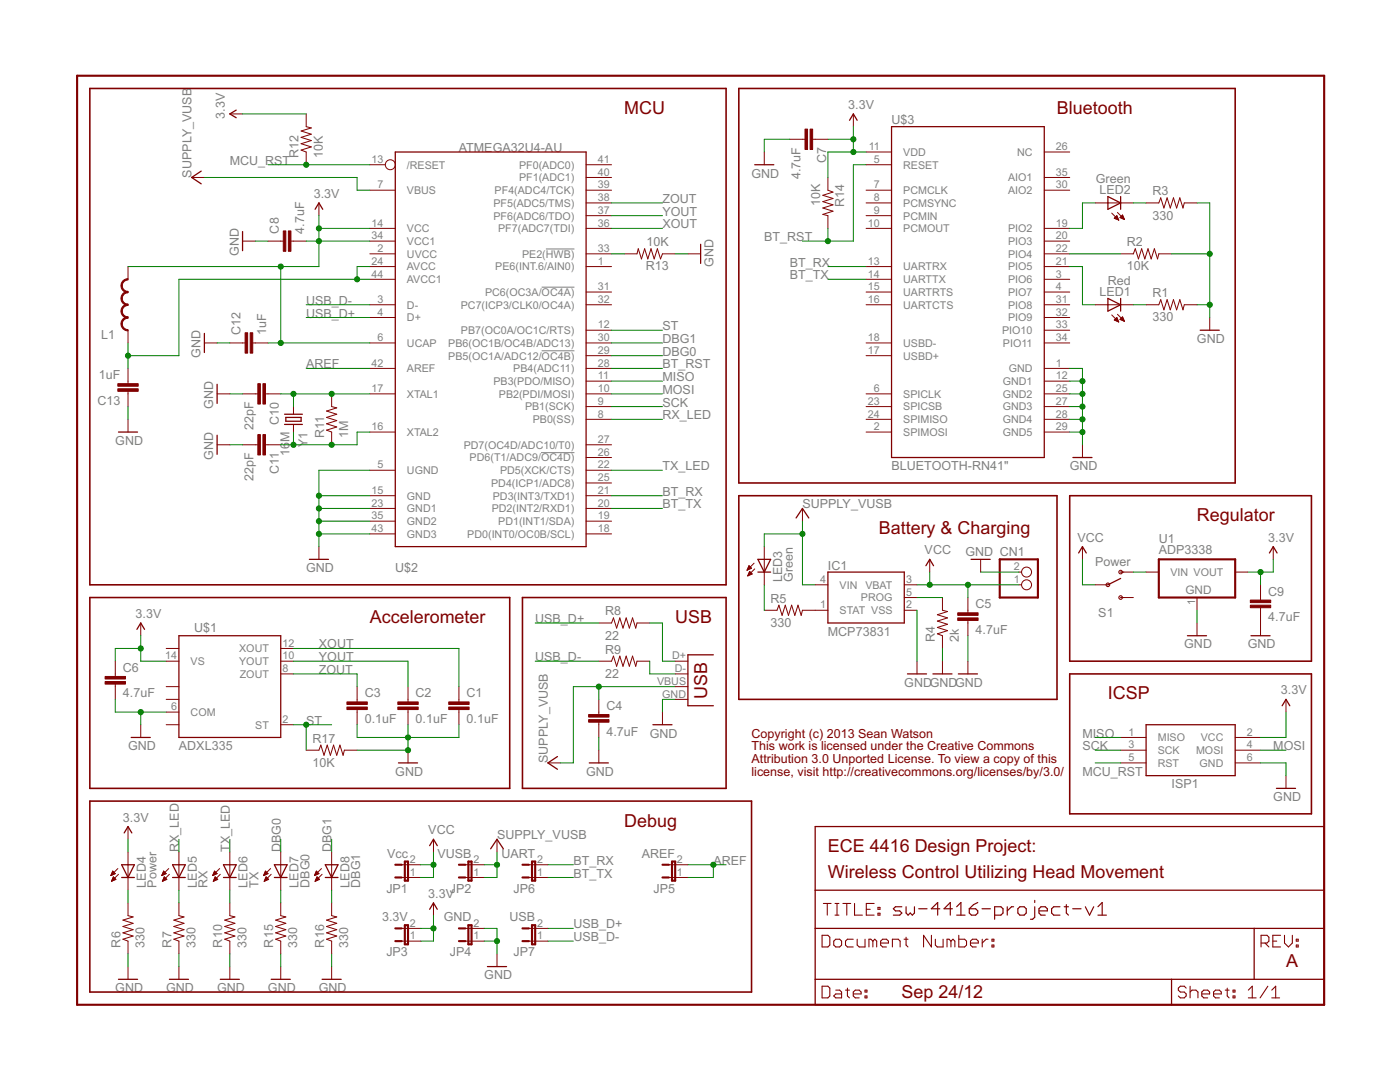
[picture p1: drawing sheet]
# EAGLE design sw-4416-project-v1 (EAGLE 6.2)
ECE 4416 Design Project: Wireless Control Utilizing Head Movement
FRAME1 (FRAME-LETTER): LAST_DATE_TIME: Sep 20/12

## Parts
C1  0.1uF  CAP0603-CAP  [0603-CAP]
C2  0.1uF  CAP0603-CAP  [0603-CAP]
C3  0.1uF  CAP0603-CAP  [0603-CAP]
C4  4.7uF  CAP0603-CAP  [0603-CAP]
C5  4.7uF  CAP0603-CAP  [0603-CAP]
C6  4.7uF  CAP0603-CAP  [0603-CAP]
C7  4.7uF  CAP0603-CAP  [0603-CAP]
C8  4.7uF  CAP0603-CAP  [0603-CAP]
C9  4.7uF  CAP0603-CAP  [0603-CAP]
C10  22pF  CAP0603-CAP  [0603-CAP]
C11  22pF  CAP0603-CAP  [0603-CAP]
C12  1uF  CAP0603-CAP  [0603-CAP]
C13  1uF  CAP0603-CAP  [0603-CAP]
CN1  JST_2PIN-SMT-RA  [JST-PH-2-SMT-RA]
IC1  MCP73831  [SOT23-5]
ISP1  AVRISP-6  [AVRISP]
JP1  Vcc  JUMPER-2PTH  [1X02]
JP2  VUSB  JUMPER-2PTH  [1X02]
JP3  3.3V  JUMPER-2PTH  [1X02]
JP4  GND  JUMPER-2PTH  [1X02]
JP5  AREF  JUMPER-2PTH  [1X02]
JP6  UART  JUMPER-2PTH  [1X02]
JP7  USB  JUMPER-2PTH  [1X02]
L1  INDUCTOR0805  [0805]
LED1  Red  LED0603  [LED-0603]
LED2  Green  LED0603  [LED-0603]
LED3  Green  LED0603  [LED-0603]
LED4  Power  LED0603  [LED-0603]
LED5  RX  LED0603  [LED-0603]
LED6  TX  LED0603  [LED-0603]
LED7  DBG0  LED0603  [LED-0603]
LED8  DBG1  LED0603  [LED-0603]
R1  330  RESISTOR0603-RES  [0603-RES]
R2  10K  RESISTOR0603-RES  [0603-RES]
R3  330  RESISTOR0603-RES  [0603-RES]
R4  2k  RESISTOR0603-RES  [0603-RES]
R5  330  RESISTOR0603-RES  [0603-RES]
R6  330  RESISTOR0603-RES  [0603-RES]
R7  330  RESISTOR0603-RES  [0603-RES]
R8  22  RESISTOR0603-RES  [0603-RES]
R9  22  RESISTOR0603-RES  [0603-RES]
R10  330  RESISTOR0603-RES  [0603-RES]
R11  1M  RESISTOR0603-RES  [0603-RES]
R12  10K  RESISTOR0603-RES  [0603-RES]
R13  10K  RESISTOR0603-RES  [0603-RES]
R14  10K  RESISTOR0603-RES  [0603-RES]
R15  330  RESISTOR0603-RES  [0603-RES]
R16  330  RESISTOR0603-RES  [0603-RES]
R17  10K  RESISTOR0603-RES  [0603-RES]
S1  Power  SWITCH-SPST-SMD-A  [SWITCH-SPST-SMD-A]
U1  ADP3338  VREG_3PINS-SOT-223  [SOT-223]
U$1  ADXL335  [LFCSP-16]
U$2  ATMEGA32U4-AU  [TQFP44]
U$3  BLUETOOTH-RN41"  [RN41]
X1  USB-MICROB  [USB-MICROB]
Y1  16M  CRYSTALHC49US  [HC49US]

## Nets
3.3V: C6.1 C7.1 C8.2 C9.1 C12.2 ISP1.2(VCC) JP3.1 JP3.2 L1.2 LED4.A R12.2 R14.1 U1.2(VOUT) U$1.14(VS) U$2.6(UCAP) U$2.14(VCC) U$2.34(VCC1) U$3.11(VDD)
AREF: JP5.1 JP5.2 U$2.42(AREF)
BT_RST: R14.2 U$2.28(PB4(ADC11)) U$3.5(RESET)
BT_RX: JP6.2 U$2.21(PD3(INT3/TXD1)) U$3.13(UARTRX)
BT_TX: JP6.1 U$2.20(PD2(INT2/RXD1)) U$3.14(UARTTX)
DBG0: LED7.A U$2.29(PB5(OC1A/ADC12/!OC4B))
DBG1: LED8.A U$2.30(PB6(OC1B/OC4B/ADC13))
GND: C1.2 C2.2 C3.2 C4.2 C5.2 C6.2 C7.2 C8.1 C9.2 C10.2 C11.2 C12.1 C13.1 CN1.2 IC1.2(VSS) ISP1.6(GND) JP4.1 JP4.2 R1.2 R2.2 R3.2 R4.1 R6.1 R7.1 R10.1 R13.1 R15.1 R16.1 R17.2 U1.1(GND) U$1.6(COM) U$2.5(UGND) U$2.15(GND) U$2.23(GND1) U$2.35(GND2) U$2.43(GND3) U$3.1(GND) U$3.12(GND1) U$3.25(GND2) U$3.27(GND3) U$3.28(GND4) U$3.29(GND5) X1.GND
MCU_RST: ISP1.5(RST) R12.1 U$2.13(/RESET)
MISO: ISP1.1(MISO) U$2.11(PB3(PDO/MISO))
MOSI: ISP1.4(MOSI) U$2.10(PB2(PDI/MOSI))
N$1: LED2.C R3.1
N$2: LED1.C R1.1
N$3: R2.1 U$3.22(PIO4)
N$4: LED2.A U$3.19(PIO2)
N$5: LED1.A U$3.21(PIO5)
N$6: IC1.5(PROG) R4.2
N$7: IC1.1(STAT) R5.2
N$8: LED3.C R5.1
N$9: LED4.C R6.2
N$10: LED5.C R7.2
N$12: LED6.C R10.2
N$13: C10.1 R11.2 U$2.17(XTAL1) Y1.1
N$14: C11.1 R11.1 U$2.16(XTAL2) Y1.2
N$15: R8.2 X1.D+
N$16: LED7.C R15.2
N$17: C13.2 L1.1 U$2.24(AVCC) U$2.44(AVCC1)
N$18: LED8.C R16.2
N$19: R13.2 U$2.33(PE2(!HWB))
N$20: R9.2 X1.D-
RX_LED: LED5.A U$2.8(PB0(SS))
SCK: ISP1.3(SCK) U$2.9(PB1(SCK))
ST: R17.1 U$1.2(ST) U$2.12(PB7(OC0A/OC1C/RTS))
TX_LED: LED6.A U$2.22(PD5(XCK/CTS))
USB_D+: JP7.2 R8.1 U$2.4(D+)
USB_D-: JP7.1 R9.1 U$2.3(D-)
VCC: C5.1 CN1.1 IC1.3(VBAT) JP1.1 JP1.2 S1.2(P)
VIN: S1.1(O) U1.3(VIN)
VUSB: C4.1 IC1.4(VIN) JP2.1 JP2.2 LED3.A U$2.7(VBUS) X1.VBUS ; supply symbol labelled SUPPLY_VUSB
XOUT: C1.1 U$1.12(XOUT) U$2.36(PF7(ADC7(TDI))
YOUT: C2.1 U$1.10(YOUT) U$2.37(PF6(ADC6/TDO))
ZOUT: C3.1 U$1.8(ZOUT) U$2.38(PF5(ADC5/TMS))
Unconnected: S1.3(S) U$1.3(COM) U$1.5(COM) U$1.7(COM) U$1.15(VS) U$2.1(PE6(INT.6/AIN0)) U$2.2(UVCC) U$2.18(PD0(INT0/OC0B/SCL)) U$2.19(PD1(INT1/SDA)) U$2.25(PD4(ICP1/ADC8)) U$2.26(PD6(T1/ADC9/!OC4D)) U$2.27(PD7(OC4D/ADC10/T0)) U$2.31(PC6(OC3A/!OC4A)) U$2.32(PC7(ICP3/CLK0/OC4A)) U$2.39(PF4(ADC4/TCK)) U$2.40(PF1(ADC1)) U$2.41(PF0(ADC0)) U$3.2(SPIMOSI) U$3.3(PIO6) U$3.4(PIO7) U$3.6(SPICLK) U$3.7(PCMCLK) U$3.8(PCMSYNC) U$3.9(PCMIN) U$3.10(PCMOUT) U$3.15(UARTRTS) U$3.16(UARTCTS) U$3.17(USBD+) U$3.18(USBD-) U$3.20(PIO3) U$3.23(SPICSB) U$3.24(SPIMISO) U$3.26(NC) U$3.30(AIO2) U$3.31(PIO8) U$3.32(PIO9) U$3.33(PIO10) U$3.34(PIO11) U$3.35(AIO1)

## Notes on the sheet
- MCU | Bluetooth
- Regulator
- Battery & Charging
- Accelerometer | USB
- ICSP
- Copyright (c) 2013 Sean Watson
- This work is licensed under the Creative Commons
- Attribution 3.0 Unported License. To view a copy of this
- license, visit http://creativecommons.org/licenses/by/3.0/
- Debug
- ECE 4416 Design Project:
- Wireless Control Utilizing Head Movement
- A
- Sep 24/12

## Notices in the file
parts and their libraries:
SparkFun: Licensing: CC v3.0 Share-Alike You are welcome to use this library for commercial purposes.
